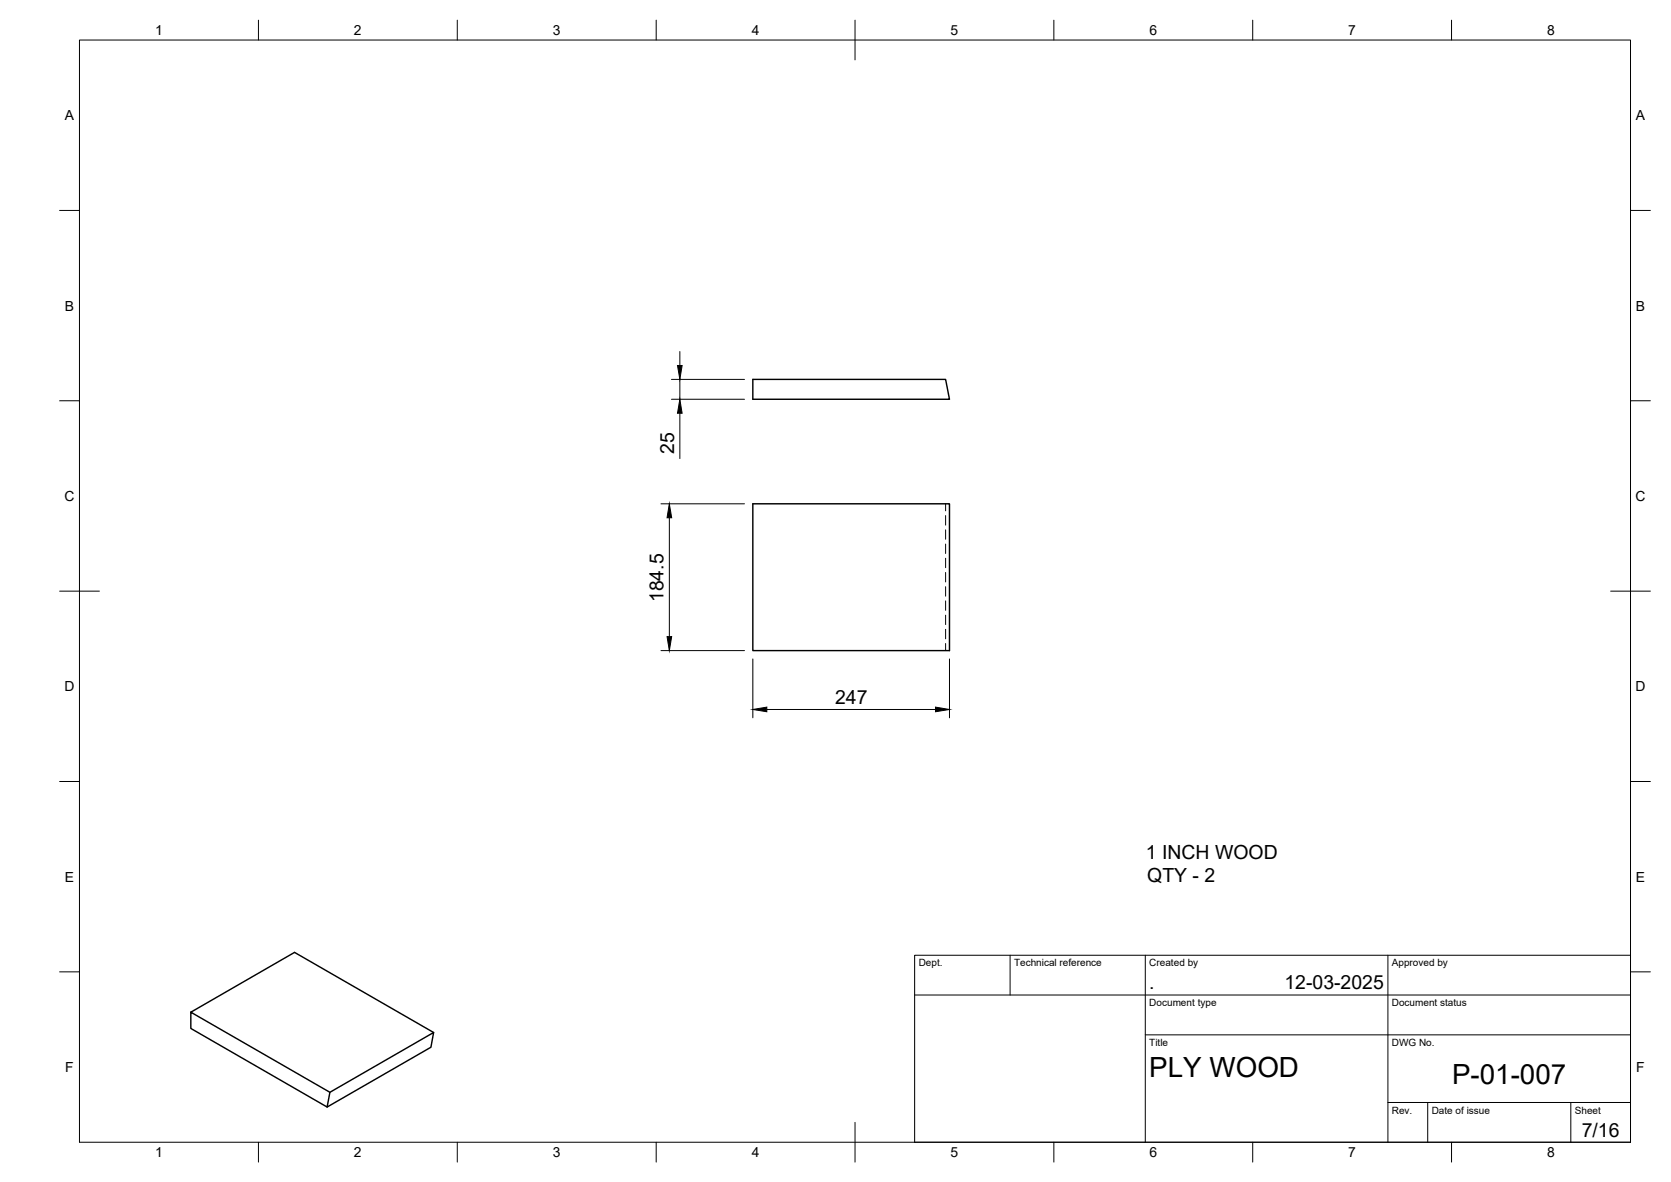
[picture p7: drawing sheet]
<svg xmlns="http://www.w3.org/2000/svg" width="420mm" height="297mm" viewBox="0 0 420 297" stroke-linecap="round" stroke-linejoin="round" font-family="sans-serif">
<!-- layer: Visible -->
<path d="M189.3 95.3h48.5l.9 5h-49.4zM189.3 126.6h49.4v36.9h-49.4zM48 254.4l35 20.1-.7 3.7-34.3-19.7v-4.1l26.1-15.1 34.9 20.2M83 274.5l26-15-.6 3.7-26.1 15" fill="none" stroke="#000" stroke-width=".36"/>
<!-- layer: Hidden -->
<path d="M237.8 126.6v1.8M237.8 129.6v2.4M237.8 133.1v2.4M237.8 136.7v2.4M237.8 140.3v2.4M237.8 143.9v2.3M237.8 147.4v2.4M237.8 151v2.4M237.8 154.6v2.4M237.8 158.1v2.4M237.8 161.7v1.8" fill="none" stroke="#000" stroke-width=".25"/>
<!-- layer: BORDER -->
<g fill="none" stroke="#000" stroke-width=".25">
<path d="M20 10.1h390v276.9h-390zM65 5.1v5M115 5.1v5M165 5.1v5M215 5.1v10M265 5.1v5M315 5.1v5M365 5.1v5M15 52.9h5M410 52.9h5M15 100.7h5M410 100.7h5"/>
<path d="M15 148.6h10M405 148.6h10M15 196.4h5M410 196.4h5M15 244.2h5M410 244.2h5M65 287v5M115 287v5M165 287v5M215 282.1v9.9M265 287v5M315 287v5"/>
<path d="M365 287v5"/>
</g>
<!-- layer: TITLEBLOCK -->
<path d="M230 240.1h180v46.9h-180zM230 250h180M254 240.1v9.9M288 240.1v46.9M349 240.1v46.9M288 260.1h122M349 277.1h61M359 277.1v9.9M395 277.1v9.9" fill="none" stroke="#000" stroke-width=".25"/>
<!-- layer: FD_Dimensions -->
<path d="M168.8 95.3h18.4M170.9 88.3v3.5M170.9 95.3v5M168.8 100.3h18.4M170.9 103.9v11.3M166.2 126.6h21M168.3 130.1v29.9M166.2 163.5h21M189.3 165.6v14.8M192.8 178.3h42.4M238.7 165.6v14.8" fill="none" stroke="#000" stroke-width=".25"/>
<path d="M170.3 91.8h1.2l-.6 3.5zM170.9 100.3l.6 3.6h-1.2zM168.3 126.6l.6 3.5h-1.2zM167.7 160h1.2l-.6 3.5zM189.3 178.3l3.5-.6v1.2zM235.2 177.7l3.5 .6-3.5 .6z" fill="#000" stroke="#000" stroke-width=".25"/>
<g font-size="7">
<text x="289" y="270.6">PLY WOOD</text>
<text x="365.1" y="272.3">P-01-007</text>
</g>
<g font-size="4.9">
<text x="169.5" y="114" transform="rotate(-90 169.5 114)">25</text>
<text x="166.8" y="151.3" transform="rotate(-90 166.8 151.3)">184.5</text>
<text x="210" y="176.9">247</text>
<text x="288.1" y="215.8">1 INCH WOOD</text>
<text x="288.5" y="221.7">QTY - 2</text>
<text x="289" y="248.5">.</text>
<text x="323" y="248.5">12-03-2025</text>
<text x="397.7" y="285.7">7/16</text>
</g>
<g font-size="3.5">
<text x="39" y="8.8">1</text>
<text x="89" y="8.8">2</text>
<text x="139" y="8.8">3</text>
<text x="189" y="8.8">4</text>
<text x="239" y="8.8">5</text>
<text x="289" y="8.8">6</text>
<text x="339" y="8.8">7</text>
<text x="389" y="8.8">8</text>
<text x="16.3" y="30.2">A</text>
<text x="411.3" y="30.2">A</text>
<text x="16.3" y="78">B</text>
<text x="411.3" y="78">B</text>
<text x="16.2" y="125.9">C</text>
<text x="411.2" y="125.9">C</text>
<text x="16.2" y="173.7">D</text>
<text x="411.2" y="173.7">D</text>
<text x="16.3" y="221.6">E</text>
<text x="411.3" y="221.6">E</text>
<text x="16.4" y="269.4">F</text>
<text x="411.4" y="269.4">F</text>
<text x="39" y="290.8">1</text>
<text x="89" y="290.8">2</text>
<text x="139" y="290.8">3</text>
<text x="189" y="290.8">4</text>
<text x="239" y="290.8">5</text>
<text x="289" y="290.8">6</text>
<text x="339" y="290.8">7</text>
<text x="389" y="290.8">8</text>
</g>
<g font-size="2.5">
<text x="231" y="242.9">Dept.</text>
<text x="255" y="242.9">Technical reference</text>
<text x="289" y="242.9">Created by</text>
<text x="350" y="242.9">Approved by</text>
<text x="289" y="252.8">Document type</text>
<text x="350" y="252.8">Document status</text>
<text x="289" y="262.9">Title</text>
<text x="350" y="262.9">DWG No.</text>
<text x="350" y="279.9">Rev.</text>
<text x="360" y="279.9">Date of issue</text>
<text x="396" y="279.9">Sheet</text>
</g>
</svg>
